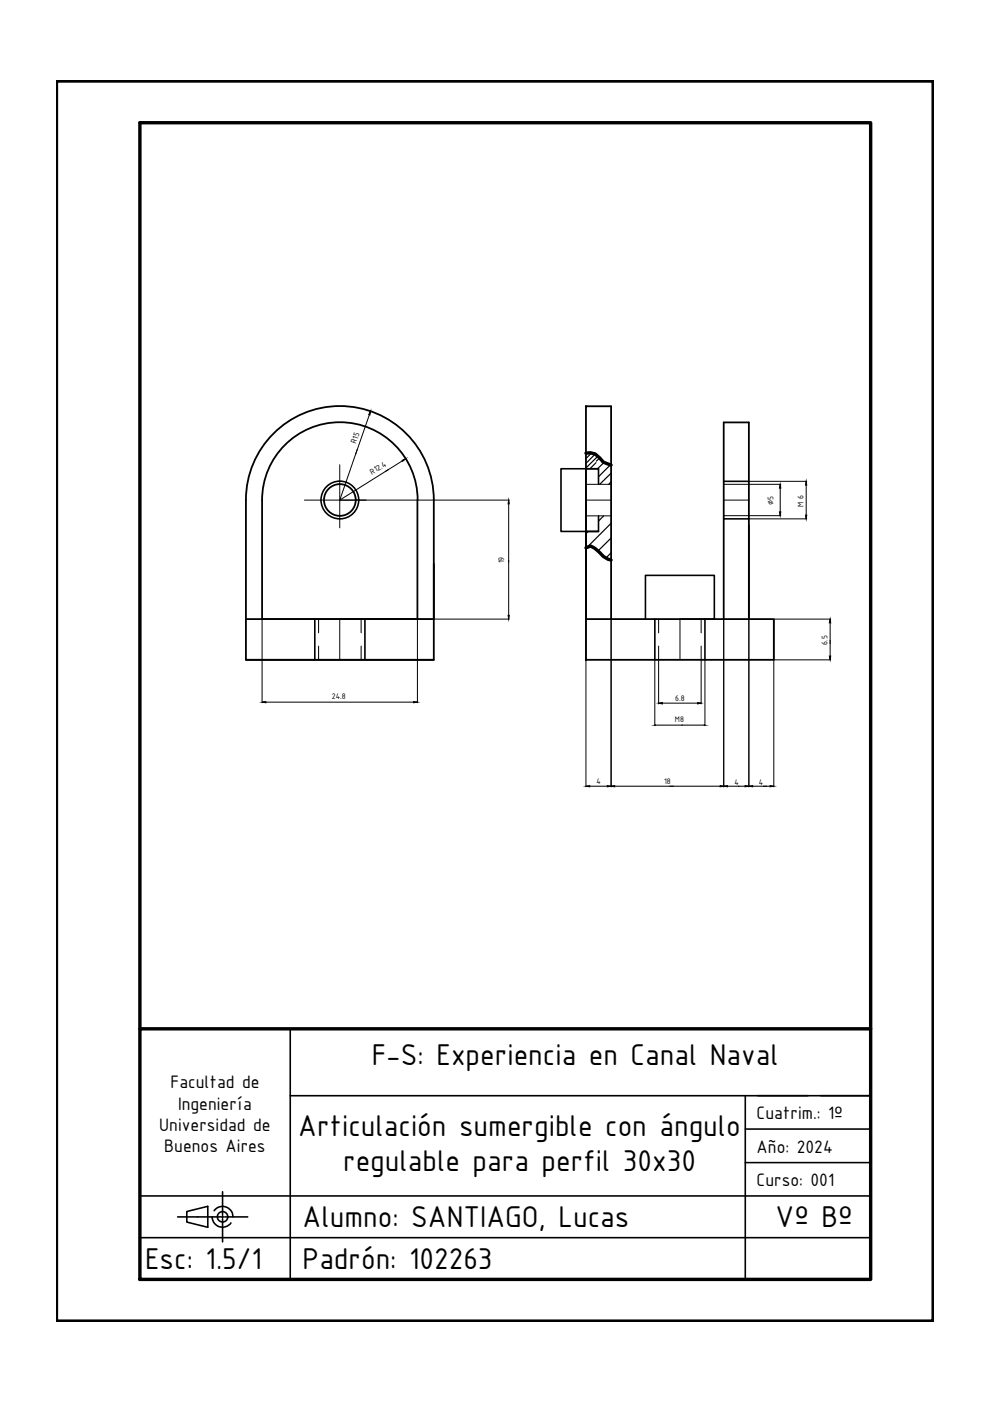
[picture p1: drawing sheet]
<svg xmlns="http://www.w3.org/2000/svg" width="210mm" height="297mm" viewBox="0 0 210 297" stroke-linecap="round" stroke-linejoin="round" font-family="sans-serif">
<!-- layer: 0 -->
<path d="M12 17.2h185.9v262.9h-185.9zM124.2 96.1l1-.1 1 .3 1.7 1.7 1.7 .6M124.2 116.1l1-.3 .9 .4 1.8 1.8 1 .6 .7 .1M29.7 218.1h154.9v53.2h-154.9zM29.7 218.1v-192.1h154.9v192.1" fill="none" stroke="#000" stroke-width=".72"/>
<!-- layer: linea interna -->
<path d="M61.5 218.1v53.2M61.5 232.3h123.1M158 239.4h26.6M158 232.3v39M29.7 253.6h154.9M158 246.5h26.6M29.7 262.4h154.9" fill="none" stroke="#000" stroke-width=".34"/>
<!-- layer: lineas para letras -->
<path d="M160.7 232.3h10.6M174 232.3h10.6" fill="none" stroke="#000" stroke-width=".34"/>
<!-- layer: caligrafia 3.5mm -->
<g fill="none" stroke="#000" stroke-width=".34">
<path d="M37.7 258h9.1M39.6 256.9l4.5-1.1v4.4l-4.5-1.1zM45 258a2.19 2.19 0 0 0 1.5 2.1 2.19 2.19 0 0 0 2.5-.8M45.4 256.7a2.2 2.2 0 0 1 2.5-.8 2.2 2.2 0 0 1 1.5 2.1M47 258h.4M47.2 252.7v4.8M47.2 257.8v.4M47.2 258.4v4.9M47.7 258h4.8"/>
<circle cx="47.2" cy="258" r="1.1"/>
</g>
<!-- layer: Linea Gruesa -->
<g fill="none" stroke="#000" stroke-width=".38">
<path d="M88.5 106a16.5 16.5 0 0 0-16.5-16.5 16.5 16.5 0 0 0-16.4 16.5v25.3h32.9v-25.3M92 119.5v20.4h-39.9M124.2 106v-19.9h5.4v45.2M124.2 106v25.3v-25.3M52.1 131.3v-25.3a19.9 19.9 0 0 1 20-19.9 19.9 19.9 0 0 1 19.9 19.9v25.3h-39.9v8.6h39.9M124.2 131.3h39.9v8.6h-39.9zM153.4 131.3v-41.7h5.4v41.7"/>
<circle cx="72.1" cy="106" r="3.4"/>
</g>
<path d="M72 98.5v13.4M64.5 106h13.1M124.2 106h5.4M153.4 106h5.4M72 131.3v8.6M144.2 131.3v8.6" fill="none" stroke="#000" stroke-width=".21"/>
<!-- layer: Agujeros -->
<path d="M124.1 102.7h5.5M124.2 109.4h5.4M153.4 109.3h5.4M153.4 102.7h5.4M67.5 131.3v2.9M67.5 137v2.9M76.6 131.3v2.9M76.6 137v2.9M139.6 131.3v2.9M139.6 137v2.9M148.7 131.3v2.9M148.7 137v2.9" fill="none" stroke="#000" stroke-width=".21"/>
<!-- layer: cotas -->
<g fill="#000" stroke="#000" stroke-width=".21">
<circle cx="124.2" cy="86.1" r=".12"/>
<circle cx="124.2" cy="99.4" r=".12"/>
</g>
<g fill="none" stroke="#000" stroke-width=".34">
<path d="M126.9 99.4h-8v13.3h8M126.9 102.7v-3.3h-2.7v6.6M126.9 109.4v3.3h-2.7M153.4 102.1h5.4M153.4 110h5.4M66.7 131.3v8.6M77.4 131.3v8.6M136.8 131.3v-9.3h14.7v9.3h-7.3M138.8 131.3v8.6M149.5 131.3v8.6"/>
<circle cx="72.1" cy="106" r="4"/>
</g>
<!-- layer: AM_5 -->
<g fill="none" stroke="#000" stroke-width=".21">
<path d="M75.8 95.2l-3.8 10.8 10.4-6.4M78.5 87.4l-3.1 8.9M85.9 97.4l-4.2 2.6M72.1 106h35.9M107.9 106.2v24.9M158.8 102.7h6.8M158.8 109.3h6.8M158.8 102.1h12.3M158.8 110h12.3M165.4 102.9v6.3M170.9 102.2v7.6M55.6 131.3v17.7"/>
<path d="M72.1 131.3h35.9M88.5 131.3v17.7M124.2 131.3v35.5M129.6 131.3v35.5M138.8 140v13.9M139.6 140v9.3M148.7 140v9.3M149.5 140v13.9M153.4 131.3v35.5M158.8 131.3v35.5M164.1 131.3v35.5M164.2 139.9h11.9"/>
<path d="M164.2 131.3h11.9M176 131.4v8.3M55.7 148.9h32.7M139 153.7h10.3M139.8 149.1h8.7M124.4 166.7h5M129.7 166.7h23.6M153.6 166.7h5M158.9 166.7h5"/>
</g>
<g fill="#000" stroke="#000" stroke-width=".21">
<path d="M78.6 87.2l-.2 .8-.2-.1zM85.2 97.6l.8-.3-.6 .5zM107.9 106l.1 .8h-.3zM165.4 102.7l.2 .8h-.3zM165.3 108.5h.3l-.2 .8zM170.9 102.1l.2 .8h-.3zM170.8 109.2h.3l-.2 .8zM107.7 130.5h.3l-.1 .8zM175.8 139.1h.3l-.1 .8zM176 131.3l.1 .8h-.3zM55.6 148.9l.8-.2v.3zM87.7 148.7l.8 .2-.8 .1z"/>
<path d="M138.8 153.7h.2zM139.6 149.1l.8-.1v.3zM147.9 149l.8 .1-.8 .2zM149.3 153.7h.2zM124.2 166.7l.8-.1v.2zM128.8 166.6l.8 .1-.8 .1zM129.6 166.7l.7-.1v.2zM152.7 166.6l.7 .1-.7 .1zM153.4 166.7l.8-.1v.2zM158 166.6l.8 .1-.8 .1zM158.8 166.7l.8-.1v.2zM163.3 166.6l.8 .1-.8 .1z"/>
</g>
<!-- layer: AM_8 -->
<g fill="none" stroke="#000" stroke-width=".25">
<path d="M124.4 96.1l-.2 .1M125.4 96l-1.2 1.2M126.2 96.3l-2 1.9M126.4 98.1l-1.3 1.3M126.7 96.8l-2.5 2.4M127.2 97.1l-.8 .7M128.1 98l-1.4 1.4M129.4 98.5l-2.5 2.6M124.7 112.7l-.5 .4M128 109.4l-1.1 1.1M129.6 110.9l-5.2 5.2M129.6 114.1l-2.8 2.7"/>
<path d="M129.6 117.2l-1.1 1.1M129.6 100.3l-2.4 2.4M129.6 102.2l-.5 .5"/>
</g>
<g font-size="6.9">
<text x="78.8" y="225.8">F-S: Experiencia en Canal Naval</text>
<text x="63.2" y="240.9">Articulación sumergible con ángulo</text>
<text x="72.8" y="248.2">regulable para perfil 30x30</text>
<text x="64.2" y="260.2">Alumno: SANTIAGO, Lucas</text>
<text x="164.5" y="260.2">Vº Bº</text>
<text x="30.8" y="269.1">Esc: 1.5/1</text>
<text x="64.2" y="269.1">Padrón: 102263</text>
</g>
<g font-size="4.1">
<text x="36.2" y="230.7">Facultad de</text>
<text x="33.8" y="239.8">Universidad de</text>
<text x="37.7" y="235.4">Ingeniería</text>
<text x="160.4" y="237.2">Cuatrim.: 1º</text>
<text x="34.8" y="244.2">Buenos Aires</text>
<text x="160.4" y="244.4">Año: 2024</text>
<text x="160.4" y="251.4">Curso: 001</text>
</g>
<g font-size="1.9">
<text x="75.5" y="94.1" transform="rotate(-70 75.5 94.1)">R15</text>
<text x="78.8" y="100.6" transform="rotate(-28 78.8 100.6)">R12.4</text>
<text x="164" y="107.1" transform="rotate(-90 164 107.1)">∅5</text>
<text x="170.4" y="107.5" transform="rotate(-90 170.4 107.5)">M 6</text>
<text x="106.9" y="119.5" transform="rotate(-90 106.9 119.5)">19</text>
<text x="175.4" y="136.7" transform="rotate(-90 175.4 136.7)">6.5</text>
<text x="70.3" y="148.2">24.8</text>
<text x="143.2" y="148.6">6.8</text>
<text x="143.1" y="153">M8</text>
<text x="126.5" y="166.1">4</text>
<text x="140.8" y="166.3">18</text>
<text x="155.7" y="166.4">4</text>
<text x="160.9" y="166.4">4</text>
</g>
</svg>
